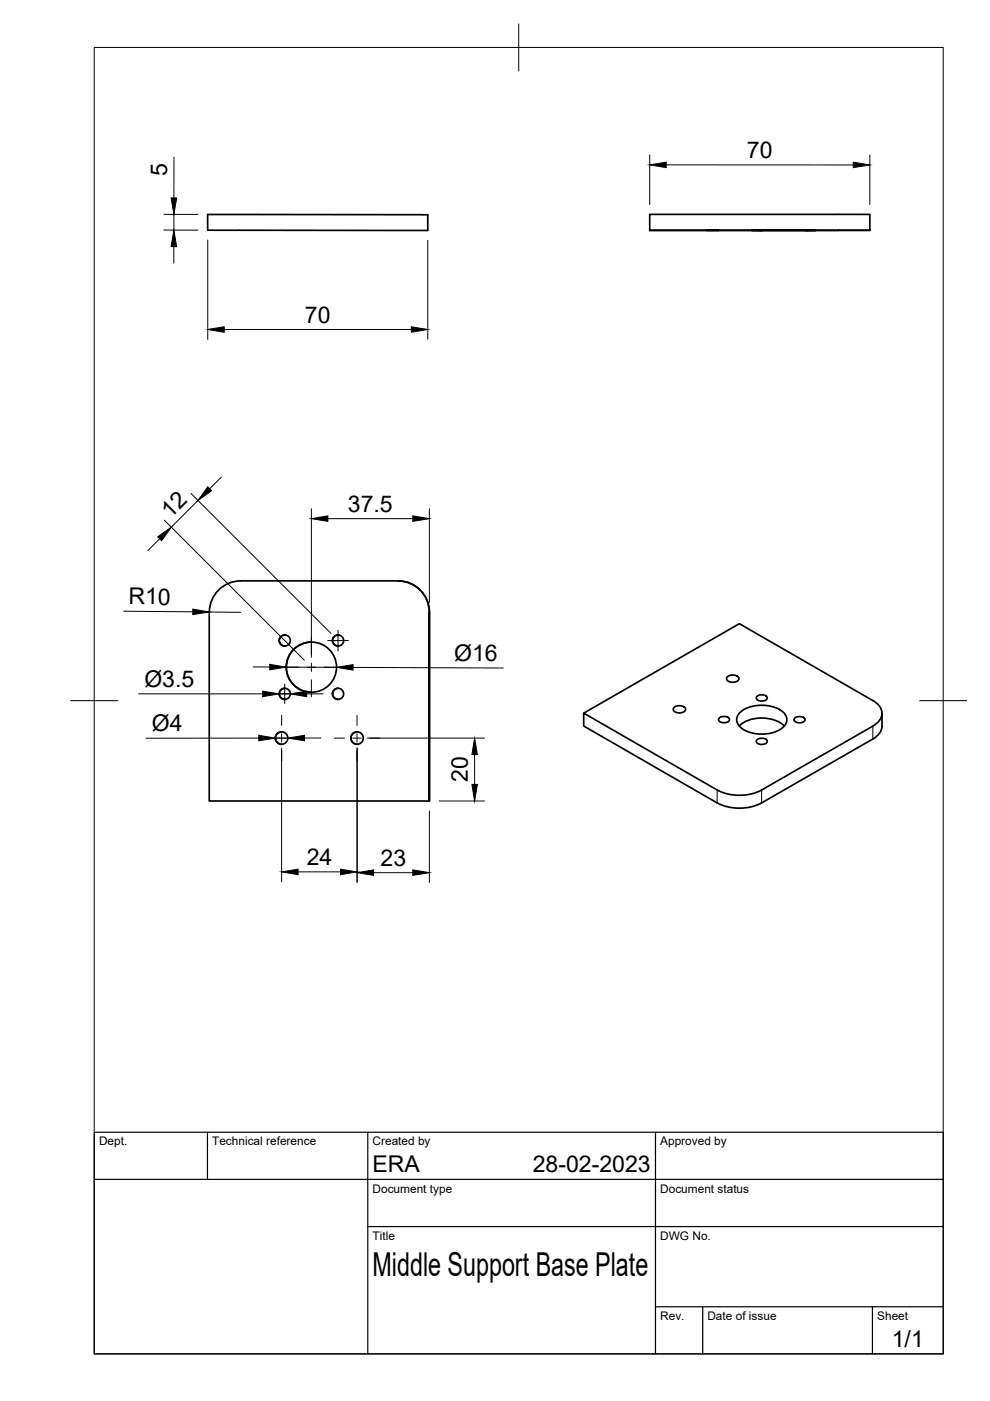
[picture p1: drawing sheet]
<svg xmlns="http://www.w3.org/2000/svg" width="210mm" height="297mm" viewBox="0 0 210 297" stroke-linecap="round" stroke-linejoin="round" font-family="sans-serif">
<!-- layer: Visible -->
<g fill="none" stroke="#000" stroke-width=".36">
<path d="M44 45.5h46.7v3.4l-46.7-.1zM137.8 48.8l46.6 .1v-3.4h-5.3h-41.3v3.3h46.6M149.8 48.8h2.6zM159.3 48.8h2.3zM160.8 48.8h10.6zM170.6 48.8h2.4zM60.4 134.6a1.17 1.17 0 0 0-1.2 1.2 1.17 1.17 0 0 0 1.2 1.2M66 136.1a5.3 5.3 0 0 0-5.3 5.4 5.3 5.3 0 0 0 5.3 5.3M71.7 134.6a1.17 1.17 0 0 0-1.2 1.2 1.17 1.17 0 0 0 1.2 1.2M91 129.8a6.7 6.7 0 0 0-6.6-6.6h-33.4a6.7 6.7 0 0 0-6.6 6.6v40h46.6M91 129.8v40zM59.7 155.2a1.32 1.32 0 0 0-1.3 1.3 1.32 1.32 0 0 0 1.3 1.3"/>
<path d="M60.4 145.9a1.17 1.17 0 0 0-1.2 1.2 1.17 1.17 0 0 0 1.2 1.2M71.7 145.9a1.17 1.17 0 0 0-1.2 1.2 1.17 1.17 0 0 0 1.2 1.2M75.7 155.2a1.32 1.32 0 0 0-1.3 1.3 1.32 1.32 0 0 0 1.3 1.3M123.8 151.2l33-19 28.3 16.3a2.82 2.82 0 0 1 1.3 4.3l-1.3 1.2-23.6 13.5a10.4 10.4 0 0 1-9.4 0l-28.3-16.3v2.7l28.2 16.3M142.8 150.1a1.62 1.62 0 0 1 2.6 .3 1.51 1.51 0 0 1-2.7 0zM152.4 152.3a1.46 1.46 0 0 1 2.3 .3 1.36 1.36 0 0 1-2.4 0zM154.1 143.6a1.62 1.62 0 0 1 2.6 .3 1.51 1.51 0 0 1-2.7 0zM156.7 153.9a7.5 7.5 0 0 1 9.6 0M157.1 150.9a7.9 7.9 0 0 1 8.9 0 2.05 2.05 0 0 1 0 3.4 7.9 7.9 0 0 1-8.9 0 2.05 2.05 0 0 1 0-3.4zM160.4 156.9a1.46 1.46 0 0 1 2.3 .3 1.36 1.36 0 0 1-2.4 0zM160.4 147.7a1.46 1.46 0 0 1 2.3 .3 1.36 1.36 0 0 1-2.4 0zM168.4 152.3a1.46 1.46 0 0 1 2.3 .3 1.36 1.36 0 0 1-2.4 0z"/>
<path d="M187 151.2v2.8a3.3 3.3 0 0 1-1.9 2.7l-23.6 13.5a10.4 10.4 0 0 1-9.4 0"/>
<circle cx="60.4" cy="135.8" r="1.17"/>
<circle cx="71.7" cy="135.8" r="1.17"/>
<circle cx="59.7" cy="156.5" r="1.32"/>
<circle cx="60.4" cy="147.1" r="1.17"/>
<circle cx="66" cy="141.5" r="5.3"/>
<circle cx="71.7" cy="147.1" r="1.17"/>
<circle cx="75.7" cy="156.5" r="1.32"/>
</g>
<circle cx="84.4" cy="123.2" r=".18" fill="#000"/>
<!-- layer: Visible Narrow -->
<path d="M185.1 154v2.7M152.1 167.5l-.1 2.7M161.5 167.5v2.7" fill="none" stroke="#000" stroke-width=".21"/>
<!-- layer: BORDER -->
<path d="M20 10.1h180v276.9h-180zM110 5.1v10M15 148.6h10M195 148.6h10" fill="none" stroke="#000" stroke-width=".21"/>
<!-- layer: TITLEBLOCK -->
<path d="M20 240.1h180v46.9h-180zM20 250h180M44 240.1v9.9M78 240.1v46.9M139 240.1v46.9M78 260.1h122M139 277.1h61M149 277.1v9.9M185 277.1v9.9" fill="none" stroke="#000" stroke-width=".25"/>
<!-- layer: FD_Dimensions -->
<g fill="none" stroke="#000" stroke-width=".21">
<path d="M36.9 33.3v8.7M137.8 32.9v10.5M141.3 35h39.6M184.4 32.9v10.5M34.8 48.8h7.2M34.8 45.5h7.2M36.9 52.3v3.5M36.9 45.5v3.3M44 50.9v21.1M90.7 51v21M47.5 69.9h39.7M33.8 114.2l-2.4 2.5"/>
<path d="M34.8 110.3l29.7 29.7M40.5 104.6l29.7 29.7M42 106.1l-5.7 5.7M46.9 101.2l-2.5 2.4M66 107.9v31.5M69.5 110h18M91 107.9v19.8M26.2 129.6l14.7 .1M44.4 129.8h6.6M29.4 147.1h26.3M53.7 141.4h3.5M54.9 156.5h-23.9"/>
<path d="M58.4 156.5h2.6M59.2 147.1h2.3M59.7 158.6v28.4M60.7 141.4l10.7 .1M64.5 156.5h3.5M65 147.1h3.5M74.8 141.5l31.9 .1M75.7 158.6v28.5M77.8 156.5h24.9M100.6 160v6.3M91 171.9v15.2M93.1 169.8h9.6"/>
<path d="M63.2 184.9h9M79.2 185h8.3"/>
</g>
<g fill="#000" stroke="#000" stroke-width=".21">
<path d="M137.8 35l3.5-.6-.1 1.1zM180.9 34.4l3.5 .6-3.5 .5zM36.9 48.8l.5 3.5h-1.1zM36.3 42h1.2l-.6 3.5zM44 69.9l3.5-.6v1.1zM87.2 69.3l3.5 .6-3.5 .5zM33.4 113.8l2.9-2-2 2.8zM44 103.2l.9 .8-2.9 2.1zM66 110l3.5-.6v1.1zM87.5 109.4l3.5 .6-3.5 .5zM40.9 129.1l3.5 .7-3.5 .5zM54.9 155.9l3.5 .6-3.5 .6z"/>
<path d="M55.7 146.5l3.5 .6-3.5 .6zM57.2 140.9l3.5 .5-3.5 .6zM61 156.5l3.5-.6v1.2zM61.5 147.1l3.5-.6v1.2zM71.4 141.5l3.4-.6v1.2zM100.6 156.5l.6 3.5h-1.1zM100.1 166.3h1.1l-.6 3.5zM59.7 184.9l3.5-.6v1.1zM72.2 184.3l3.5 .6-3.5 .5zM75.7 185l3.5-.6v1.2zM87.5 184.4l3.5 .6-3.5 .6z"/>
</g>
<!-- layer: Smart Centers -->
<g fill="none" stroke="#000" stroke-width=".21">
<path d="M66 135.1v3.7M69.5 135.8h4.4M71.7 133.6v4.4M54.9 156.5h2.1M55.7 147.1h2M58.8 156.5h1.8M59.5 147.1h1.8M59.7 141.5h3.6M59.7 151.6v2.2M59.7 155.6v1.8M59.7 159.2v2.1M60.4 145v4.2"/>
<path d="M62.4 156.5h2.1M63 147.1h2M65.1 141.5h1.8M66 140.6v1.8M66 144.1v3.6M68.7 141.5h3.6M70.9 156.5h2.1M74.8 156.5h1.8M75.7 151.6v2.2M75.7 155.6v1.8M75.7 159.2v2.1M78.4 156.5h2.1"/>
</g>
<text font-size="7" x="79" y="270.6">Middle Support Base Plate</text>
<g font-size="4.9">
<text x="158.4" y="33.5">70</text>
<text x="35.4" y="37.3" transform="rotate(-90 35.4 37.3)">5</text>
<text x="64.7" y="68.4">70</text>
<text x="36.1" y="110" transform="rotate(-45 36.1 110)">12</text>
<text x="73.8" y="108.5">37.5</text>
<text x="27.2" y="128.1" transform="rotate(1 27.2 128.1)">R10</text>
<text x="96.3" y="140">Ø16</text>
<text x="30.6" y="145.6">Ø3.5</text>
<text x="32.2" y="155">Ø4</text>
<text x="99.2" y="165.8" transform="rotate(-90 99.2 165.8)">20</text>
<text x="65" y="183.5">24</text>
<text x="80.7" y="183.6">23</text>
<text x="79" y="248.5">ERA</text>
<text x="113" y="248.5">28-02-2023</text>
<text x="189.1" y="285.7">1/1</text>
</g>
<g font-size="2.5">
<text x="21" y="242.9">Dept.</text>
<text x="45" y="242.9">Technical reference</text>
<text x="79" y="242.9">Created by</text>
<text x="140" y="242.9">Approved by</text>
<text x="79" y="252.8">Document type</text>
<text x="140" y="252.8">Document status</text>
<text x="79" y="262.9">Title</text>
<text x="140" y="262.9">DWG No.</text>
<text x="140" y="279.9">Rev.</text>
<text x="150" y="279.9">Date of issue</text>
<text x="186" y="279.9">Sheet</text>
</g>
</svg>
